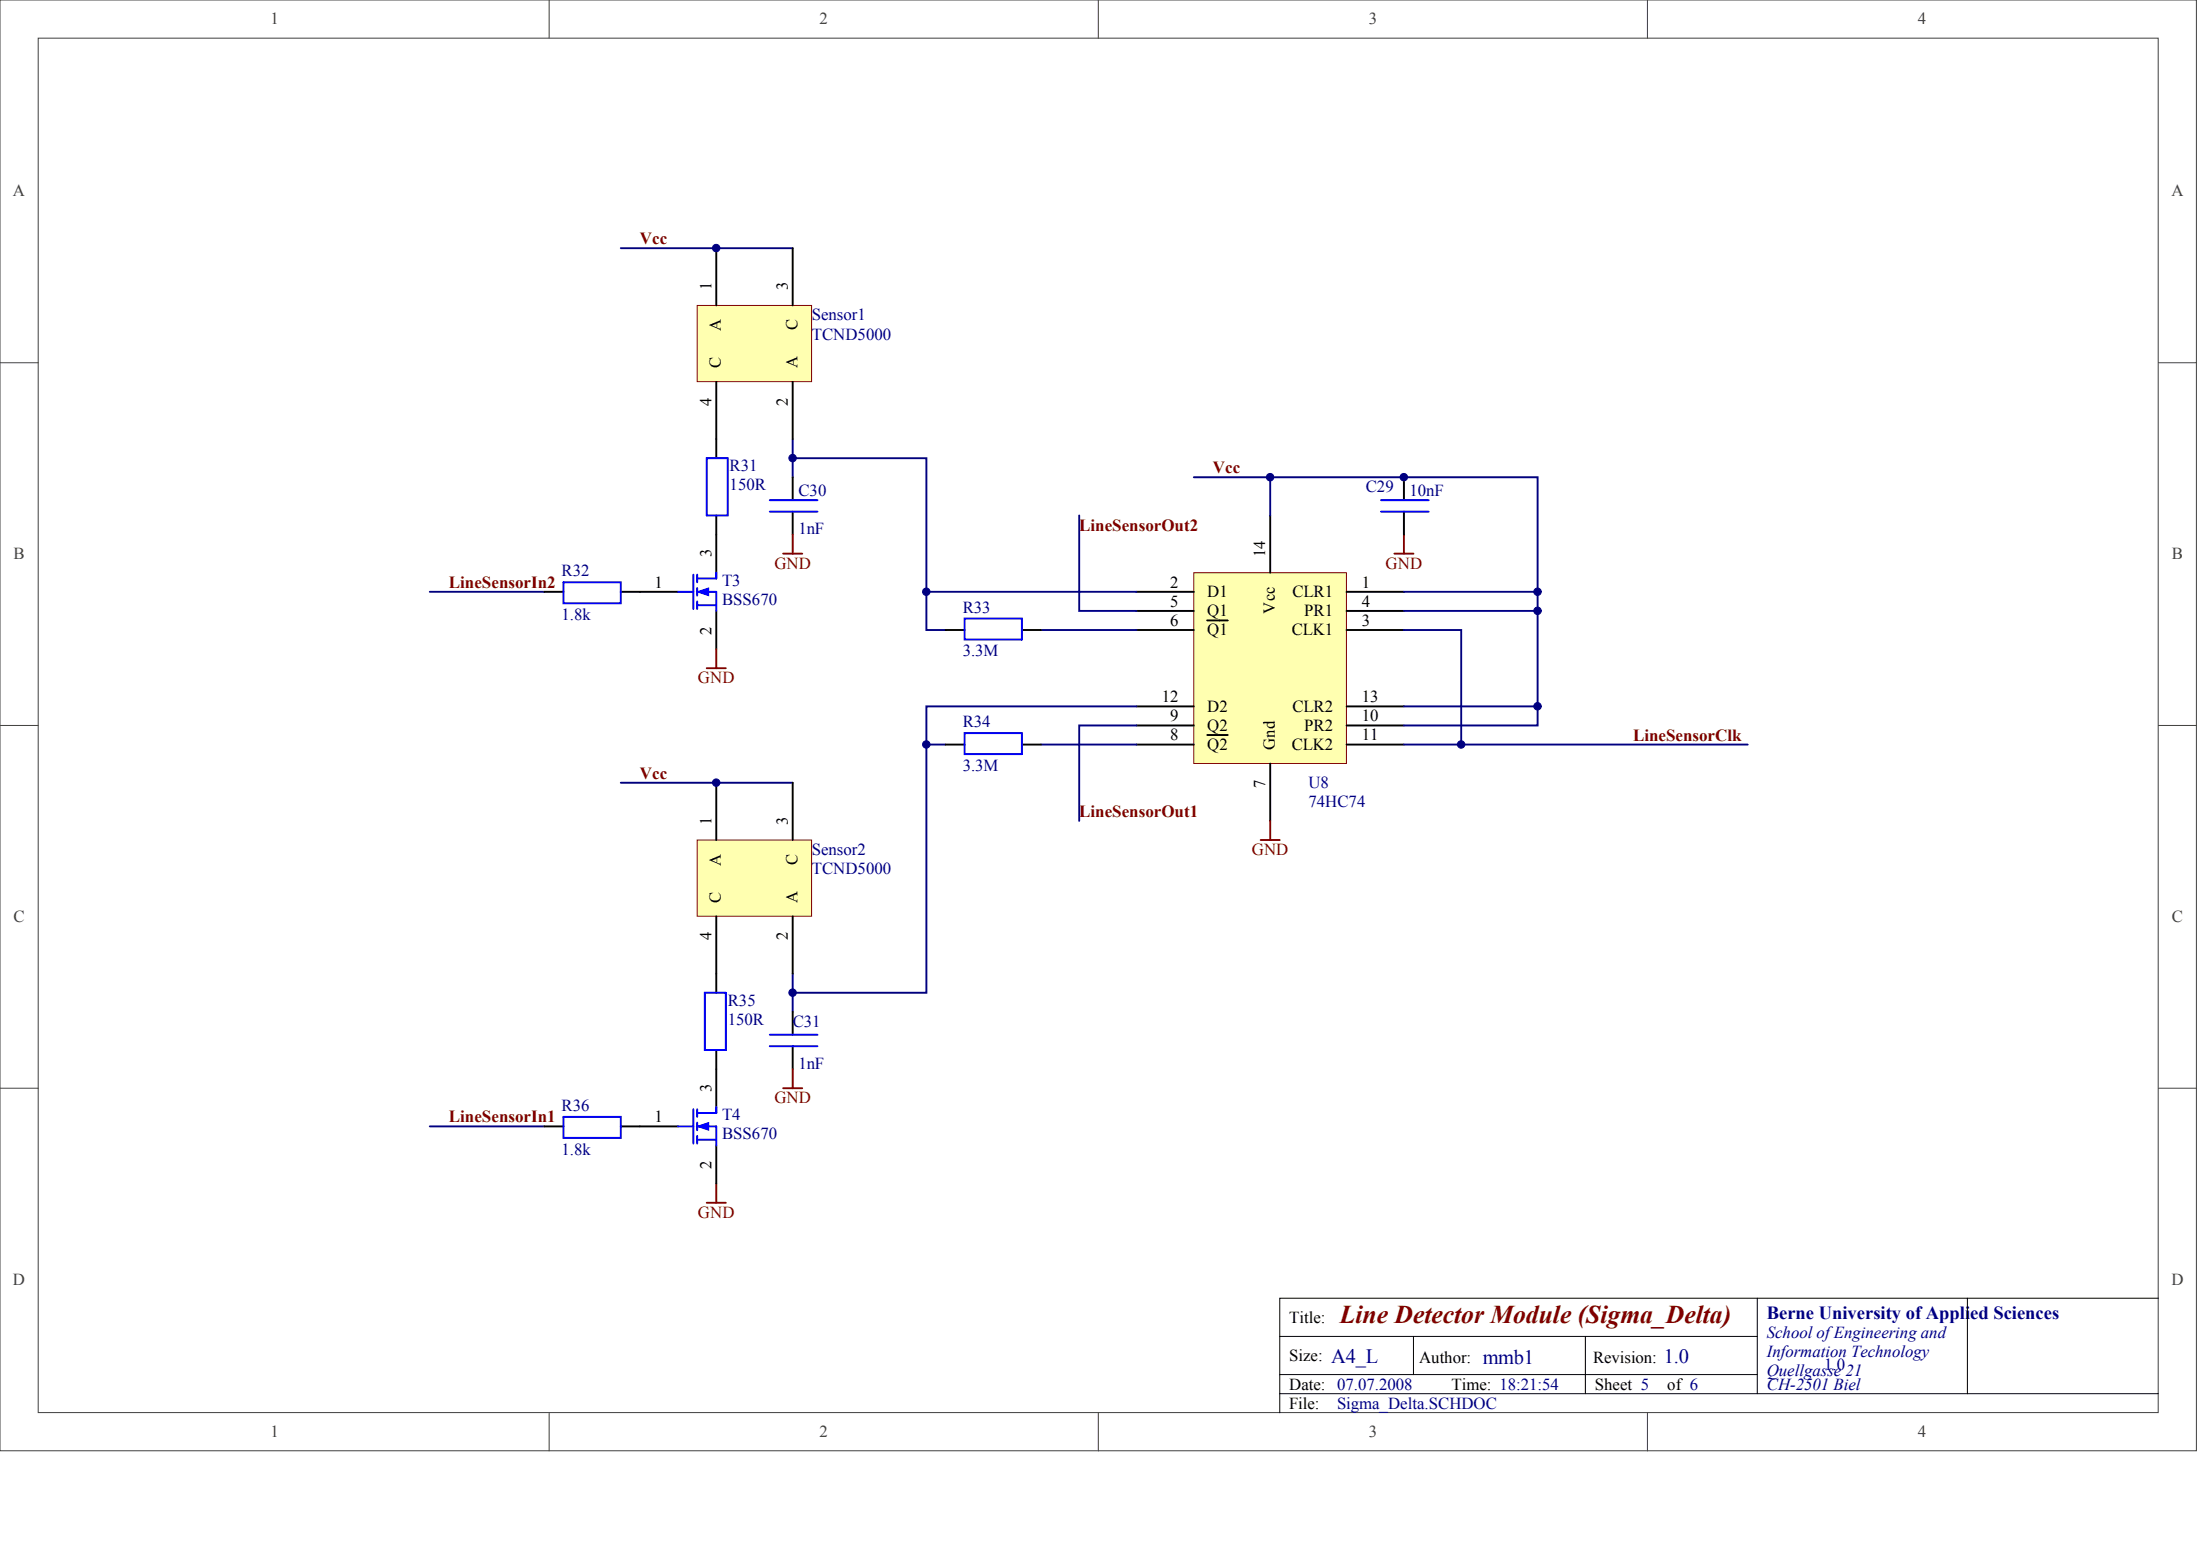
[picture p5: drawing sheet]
<svg xmlns="http://www.w3.org/2000/svg" width="840mm" height="594mm" viewBox="0 0 840 594" stroke-linecap="round" stroke-linejoin="round" font-family="sans-serif">
<g fill="#fff" stroke="#404040" stroke-width=".38">
<path d="M0 0h838.2v553.5h-838.2z"/>
<path d="M14.6 14.6h809.1v524.4h-809.1z"/>
</g>
<path d="M209.6 0v14.6M419.2 0v14.6M628.7 0v14.6M0 138.4h14.6M823.7 138.4h14.6M0 276.8h14.6M823.7 276.8h14.6M0 415.2h14.6M823.7 415.2h14.6M209.6 539.1v14.5M419.2 539.1v14.5M628.7 539.1v14.5" fill="none" stroke="#404040" stroke-width=".38"/>
<path d="M670.6 495.3v36.5M750.8 495.3h-262.4v43.8M823.7 495.3h-72.9v36.5M488.4 509.9h182.2M539.4 509.9v14.6M605 509.9v21.9M488.4 531.8h335.3M488.4 524.5h182.2" fill="none" stroke="#000" stroke-width=".38"/>
<path d="M455.6 218.5h58.2v72.8h-58.2z" fill="#ffffb0" stroke="#800000" stroke-width=".38"/>
<g fill="none" stroke="#000" stroke-width=".73">
<path d="M273.4 167.5v7.3M273.4 196.7v21.8M302.5 182.1v8.7M302.5 195.2v8.8M484.8 196.7v21.8M535.8 182.1v8.7M535.8 195.2v8.8M207.8 225.8h7.2M236.9 225.8h21.9M273.4 233.1v14.6M433.7 225.8h21.9M433.7 233.1h21.9"/>
<path d="M460.7 236.7h7.9M513.9 225.8h21.9M513.9 233.1h21.9M360.8 240.4h7.3M390 240.4h7.3M433.7 240.4h21.9M513.9 240.4h21.9M433.7 269.5h21.9M433.7 276.8h21.9M513.9 269.5h21.9M513.9 276.8h21.9M360.8 284.1h7.3"/>
<path d="M390 284.1h7.3M433.7 284.1h21.9M460.7 280.4h7.9M484.8 291.4v21.8M513.9 284.1h21.9M273.4 371.5v7.3M302.5 386.1v8.7M302.5 399.2v8.7M273.4 400.6v21.9M207.8 429.8h7.2M236.9 429.8h21.9M273.4 437.1v14.5"/>
</g>
<g fill="none" stroke="#000080" stroke-width=".73">
<path d="M236.9 94.7h65.6M302.5 174.8h51v65.6h7.3M302.5 167.5v14.6M411.9 196.7v36.4h21.8M455.6 182.1h131.2v94.7h-51M484.8 182.1v14.6M164 225.8h43.8M353.5 225.8h80.2M535.8 225.8h51M535.8 233.1h51M397.3 240.4h36.4M535.8 240.4h21.9v43.7h109.3"/>
<path d="M433.7 269.5h-80.2v14.6M433.7 276.8h-21.8v36.4M535.8 269.5h51M236.9 298.7h65.6M360.8 284.1h-7.3v94.7h-51M397.3 284.1h36.4M535.8 284.1h21.9M302.5 371.5v14.6M164 429.8h43.8"/>
</g>
<g fill="none" stroke="#00f" stroke-width=".73">
<path d="M269.7 174.8h8v21.9h-8zM293.8 195.2h18.2M293.8 190.8h18.2M527 195.2h18.3M527 190.8h18.3M264.6 219.3v13.1M266.1 219.3v2.9M273.4 218.5v2.2h-7.3M215 222.2h21.9v8h-21.9zM258.8 225.8h5.8M266.1 225.8h7.3v7.3M266.1 230.9h7.3"/>
<path d="M266.1 224.4v2.9M266.1 229.5v2.9M368.1 236h21.9v8h-21.9zM368.1 279.7h21.9v8h-21.9zM269 378.8h8v21.8h-8zM293.8 399.2h18.2M293.8 394.8h18.2M215 426.1h21.9v8.1h-21.9zM258.8 429.8h5.8M264.6 423.2v13.1M266.1 429.8h7.3v7.3M266.1 423.2v2.9"/>
<path d="M266.1 428.3v2.9M266.1 433.4v2.9M266.1 434.9h7.3M273.4 422.5v2.2h-7.3"/>
</g>
<g fill="#00f" stroke="#00f" stroke-width=".38">
<path d="M266.1 225.8l4.3-1.4v2.9z"/>
<path d="M266.1 429.8l4.3-1.5v2.9z"/>
</g>
<path d="M298.9 211.2h7.3M302.5 204v7.2M532.1 211.2h7.3M535.8 204v7.2M269.7 255h7.3M273.4 247.7v7.3M484.8 313.2v7.3M481.1 320.5h7.3M298.9 415.2h7.3M302.5 407.9v7.3M269.7 458.9h7.3M273.4 451.6v7.3" fill="none" stroke="#800000" stroke-width=".73"/>
<path d="M266.1 116.5h43.6v29.1h-43.6z" fill="#ffffb0" stroke="#800000" stroke-width=".38"/>
<path d="M273.4 94.7v21.8M302.5 94.7v21.8M273.4 145.7v21.8M302.5 145.7v21.8" fill="none" stroke="#000" stroke-width=".73"/>
<path d="M266.1 320.5h43.6v29.1h-43.6z" fill="#ffffb0" stroke="#800000" stroke-width=".38"/>
<path d="M273.4 298.7v21.8M302.5 298.7v21.8M273.4 349.7v21.8M302.5 349.7v21.8" fill="none" stroke="#000" stroke-width=".73"/>
<g fill="#000080" stroke="#000080" stroke-width=".38">
<circle cx="273.3" cy="298.6" r="1.42"/>
<circle cx="273.3" cy="94.7" r="1.42"/>
<circle cx="302.5" cy="378.8" r="1.42"/>
<circle cx="302.5" cy="174.8" r="1.42"/>
<circle cx="353.5" cy="284.1" r="1.42"/>
<circle cx="353.5" cy="225.8" r="1.42"/>
<circle cx="484.7" cy="182.1" r="1.42"/>
<circle cx="535.8" cy="182.1" r="1.42"/>
<circle cx="557.6" cy="284.1" r="1.42"/>
<circle cx="586.8" cy="269.5" r="1.42"/>
<circle cx="586.8" cy="233.1" r="1.42"/>
<circle cx="586.8" cy="225.8" r="1.42"/>
</g>
<text font-size="9.8" fill="#800000" x="511.4" y="504.6">Line Detector Module (Sigma_Delta)</text>
<g font-size="7.8" fill="#000080">
<text x="508.1" y="519.9">A4_L</text>
<text x="565.9" y="520.5">mmb1</text>
<text x="634.9" y="519.9">1.0</text>
</g>
<text font-size="7.1" fill="#000080" x="674.3" y="503.1">Berne University of Applied Sciences</text>
<g font-size="6.5" fill="#800000">
<text x="244.2" y="93.2">Vcc</text>
<text x="462.9" y="180.6">Vcc</text>
<text x="411.9" y="202.5">LineSensorOut2</text>
<text x="171.3" y="224.3">LineSensorIn2</text>
<text x="623.3" y="282.6">LineSensorClk</text>
<text x="244.2" y="297.2">Vcc</text>
<text x="411.9" y="311.7">LineSensorOut1</text>
<text x="171.3" y="428.3">LineSensorIn1</text>
</g>
<g font-size="6.4" fill="#404040">
<text x="103.2" y="9.3">1</text>
<text x="312.8" y="9.3">2</text>
<text x="522.4" y="9.3">3</text>
<text x="732" y="9.3">4</text>
<text x="5" y="74.9">A</text>
<text x="828.7" y="74.9">A</text>
<text x="5.2" y="213.3">B</text>
<text x="828.9" y="213.3">B</text>
<text x="5.2" y="351.7">C</text>
<text x="828.9" y="351.7">C</text>
<text x="5" y="490.1">D</text>
<text x="828.7" y="490.1">D</text>
<text x="103.2" y="548.4">1</text>
<text x="312.8" y="548.4">2</text>
<text x="522.4" y="548.4">3</text>
<text x="732" y="548.4">4</text>
</g>
<g font-size="6.4" fill="#000080">
<text x="309.8" y="122.3">Sensor1</text>
<text x="309.8" y="129.5">TCND5000</text>
<text x="278.5" y="179.8">R31</text>
<text x="278.5" y="187.1">150R</text>
<text x="304.7" y="189.3">C30</text>
<text x="521.2" y="187.8">C29</text>
<text x="538" y="189.3">10nF</text>
<text x="304.7" y="203.8">1nF</text>
<text x="214.3" y="219.9">R32</text>
<text x="275.5" y="223.5">T3</text>
<text x="275.5" y="230.8">BSS670</text>
<text x="367.4" y="233.7">R33</text>
<text x="214.3" y="236.6">1.8k</text>
<text x="367.4" y="250.5">3.3M</text>
<text x="367.4" y="277.4">R34</text>
<text x="367.4" y="294.2">3.3M</text>
<text x="499.3" y="300.7">U8</text>
<text x="499.3" y="308">74HC74</text>
<text x="309.8" y="326.2">Sensor2</text>
<text x="309.8" y="333.5">TCND5000</text>
<text x="277.7" y="383.8">R35</text>
<text x="277.7" y="391.1">150R</text>
<text x="302.5" y="391.8">C31</text>
<text x="304.7" y="407.8">1nF</text>
<text x="214.3" y="423.8">R36</text>
<text x="275.5" y="427.5">T4</text>
<text x="275.5" y="434.8">BSS670</text>
<text x="214.3" y="440.6">1.8k</text>
<text x="674.3" y="510.5">School of Engineering and</text>
<text x="674.3" y="517.8">Information Technology</text>
<text x="674.3" y="525.1">Quellgasse 21</text>
<text x="696.2" y="522.9">1.0</text>
<text x="674.3" y="530.2">CH-2501 Biel</text>
<text x="510.3" y="537.5">Sigma_Delta.SCHDOC</text>
</g>
<g font-size="6.4" fill="#800000">
<text x="295.5" y="217">GND</text>
<text x="528.8" y="217">GND</text>
<text x="266.4" y="260.7">GND</text>
<text x="477.8" y="326.2">GND</text>
<text x="295.5" y="420.9">GND</text>
<text x="266.4" y="464.6">GND</text>
</g>
<g font-size="6.4">
<text x="249.7" y="224.2">1</text>
<text x="446.6" y="224.2">2</text>
<text x="460.7" y="227.9">D1</text>
<text x="493.2" y="227.9">CLR1</text>
<text x="519.8" y="224.2">1</text>
<text x="446.6" y="231.5">5</text>
<text x="519.8" y="231.5">4</text>
<text x="446.6" y="238.8">6</text>
<text x="460.7" y="235.2">Q1</text>
<text x="497.7" y="235.2">PR1</text>
<text x="519.8" y="238.8">3</text>
<text x="460.7" y="242.5">Q1</text>
<text x="493" y="242.5">CLK1</text>
<text x="443.4" y="267.9">12</text>
<text x="519.8" y="267.9">13</text>
<text x="446.6" y="275.2">9</text>
<text x="460.7" y="271.6">D2</text>
<text x="493.2" y="271.6">CLR2</text>
<text x="519.8" y="275.2">10</text>
<text x="460.7" y="278.9">Q2</text>
<text x="497.7" y="278.9">PR2</text>
<text x="446.6" y="282.5">8</text>
<text x="460.7" y="286.2">Q2</text>
<text x="493" y="286.2">CLK2</text>
<text x="519.8" y="282.5">11</text>
<text x="249.7" y="428.2">1</text>
<text x="492.1" y="504.7">Title:</text>
<text x="492.1" y="519.3">Size:</text>
<text x="541.6" y="520">Author:</text>
<text x="608" y="520">Revision:</text>
<text x="492.1" y="530.2">Date: 07.07.2008</text>
<text x="554" y="530.2">Time: 18:21:54</text>
<text x="608.7" y="530.2">Sheet 5</text>
<text x="636.3" y="530.2">of 6</text>
<text x="492.1" y="537.5">File:</text>
</g>
<g font-size="6.3">
<text x="271.5" y="110.7" transform="rotate(-90 271.5 110.7)">1</text>
<text x="300.7" y="110.7" transform="rotate(-90 300.7 110.7)">3</text>
<text x="275.1" y="126.4" transform="rotate(-90 275.1 126.4)">A</text>
<text x="304.3" y="126" transform="rotate(-90 304.3 126)">C</text>
<text x="275.1" y="140.6" transform="rotate(-90 275.1 140.6)">C</text>
<text x="304.3" y="140.6" transform="rotate(-90 304.3 140.6)">A</text>
<text x="271.5" y="154.8" transform="rotate(-90 271.5 154.8)">4</text>
<text x="300.7" y="154.8" transform="rotate(-90 300.7 154.8)">2</text>
<text x="271.5" y="212.7" transform="rotate(-90 271.5 212.7)">3</text>
<text x="482.9" y="212.7" transform="rotate(-90 482.9 212.7)">14</text>
<text x="486.5" y="234.2" transform="rotate(-90 486.5 234.2)">Vcc</text>
<text x="271.5" y="242.2" transform="rotate(-90 271.5 242.2)">2</text>
<text x="486.5" y="286.3" transform="rotate(-90 486.5 286.3)">Gnd</text>
<text x="482.9" y="300.5" transform="rotate(-90 482.9 300.5)">7</text>
<text x="271.5" y="314.7" transform="rotate(-90 271.5 314.7)">1</text>
<text x="300.7" y="314.7" transform="rotate(-90 300.7 314.7)">3</text>
<text x="304.3" y="330" transform="rotate(-90 304.3 330)">C</text>
<text x="275.1" y="330.3" transform="rotate(-90 275.1 330.3)">A</text>
<text x="275.1" y="344.6" transform="rotate(-90 275.1 344.6)">C</text>
<text x="304.3" y="344.6" transform="rotate(-90 304.3 344.6)">A</text>
<text x="271.5" y="358.8" transform="rotate(-90 271.5 358.8)">4</text>
<text x="300.7" y="358.8" transform="rotate(-90 300.7 358.8)">2</text>
<text x="271.5" y="416.7" transform="rotate(-90 271.5 416.7)">3</text>
<text x="271.5" y="446.2" transform="rotate(-90 271.5 446.2)">2</text>
</g>
</svg>
